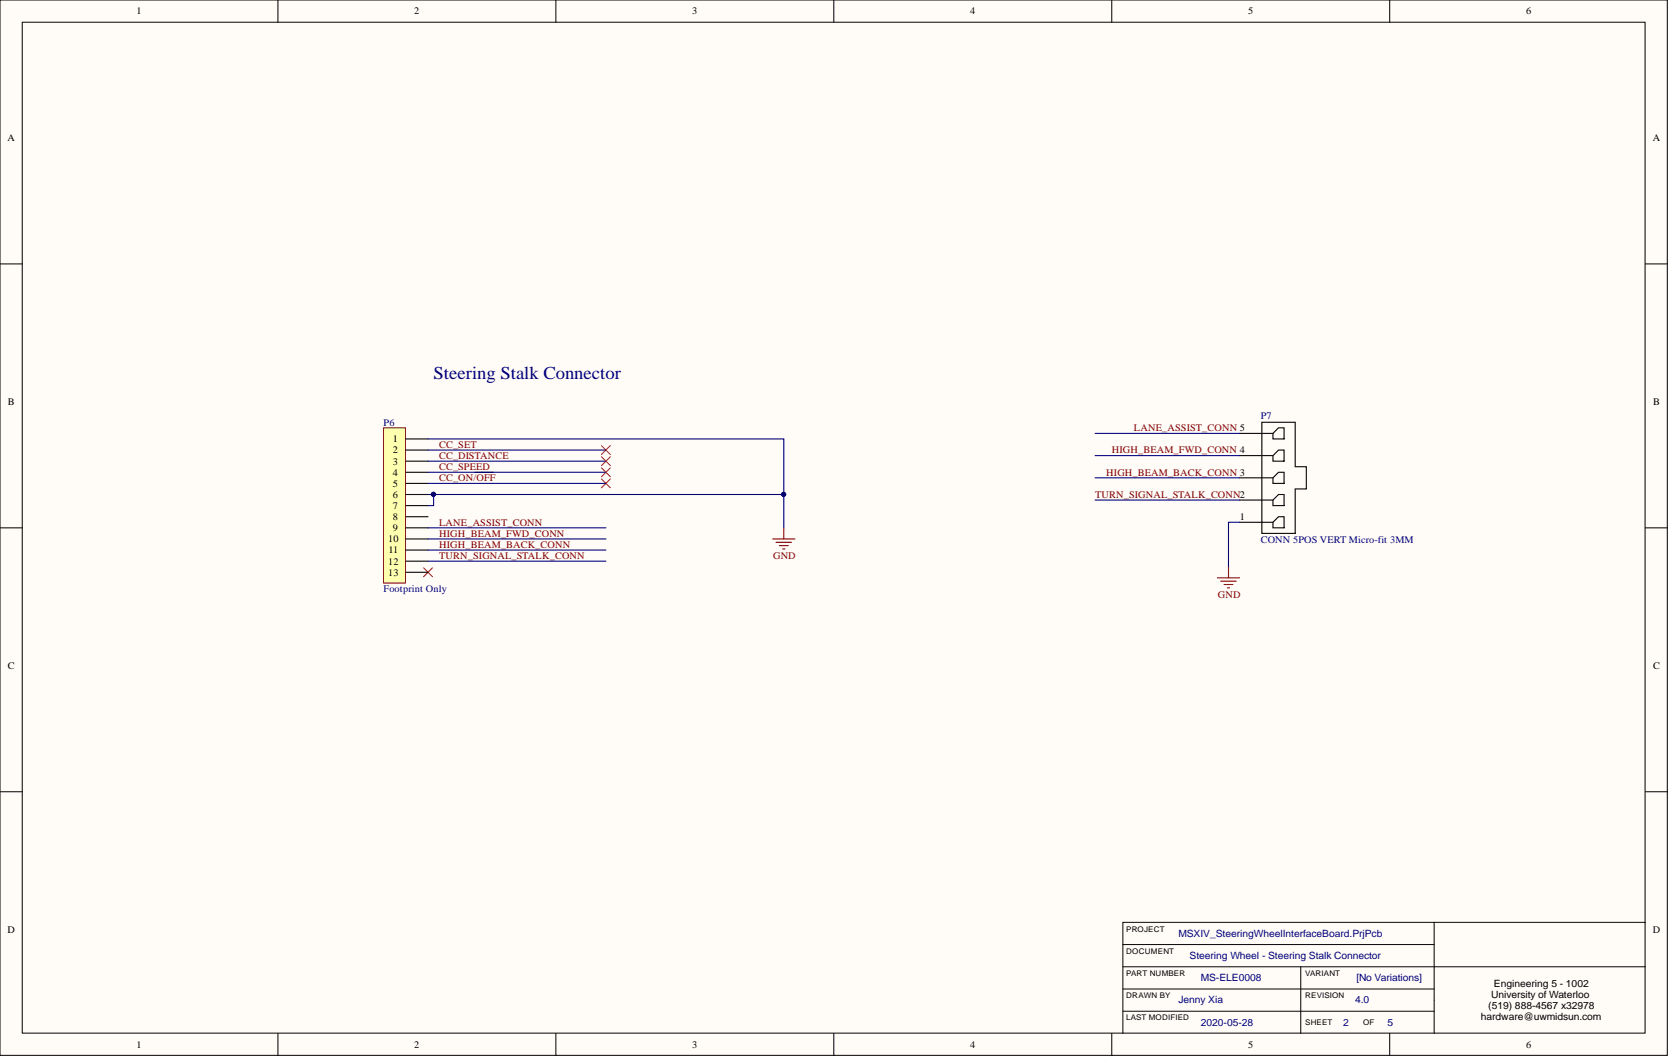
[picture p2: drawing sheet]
<svg xmlns="http://www.w3.org/2000/svg" width="381mm" height="241mm" viewBox="0 0 381 241" stroke-linecap="round" stroke-linejoin="round" font-family="sans-serif">
<g fill="#fffcf8" stroke="#000" stroke-width=".23">
<path d="M0 0h380.6v240.9h-380.6z"/>
<path d="M5.1 5.1h370.4v230.8h-370.4z"/>
</g>
<g fill="none" stroke="#000" stroke-width=".23">
<path d="M63.4 0v5.1M126.9 0v5.1M190.3 0v5.1M253.8 0v5.1M317.2 0v5.1M0 60.3h5.1M375.6 60.3h5.1M0 120.5h5.1M375.6 120.5h5.1M0 180.8h5.1M375.6 180.8h5.1M256.3 215.6h71.1"/>
<path d="M327.4 210.6h-71.1v25.3M327.4 210.6v25.3M327.4 210.6h48.2M63.4 235.9v5.1M126.9 235.9v5.1M190.3 235.9v5.1M253.8 235.9v5.1M256.3 230.9h71.1M256.3 220.7h119.3M256.3 225.8h71.1M296.9 220.7v15.2M317.2 235.9v5.1"/>
</g>
<path d="M96.7 129.6l2 2.1M98.7 129.6l-2 2.1" fill="none" stroke="#f00" stroke-width=".23"/>
<path d="M176.4 123h5.1M177.1 123.8h3.6M177.9 124.6h2M178.7 125.3h.5M178.9 120.5v2.5" fill="none" stroke="#800000" stroke-width=".25"/>
<path d="M87.6 97.7h5v35.4h-5z" fill="#ffffb0" stroke="#800000" stroke-width=".23"/>
<g fill="none" stroke="#000" stroke-width=".25">
<path d="M283 98.9h7.6M288.1 96.4h7.6v10.1h2.5v5.1h-2.5v10.2h-7.6zM290.6 98.9l1.3-1.2h1.2v2.5h-2.5zM92.6 100.2h5.1M92.6 102.7h5.1M92.6 105.3h5.1M92.6 107.8h5.1M92.6 110.4h5.1M92.6 112.9h5.1M92.6 115.4h5.1M92.6 118h5.1M283 119.2h7.6"/>
<path d="M283 114.2h7.6M283 109.1h7.6M283 104h7.6M290.6 119.2l1.3-1.2h1.2v2.5h-2.5zM290.6 114.2l1.3-1.3h1.2v2.5h-2.5zM290.6 109.1l1.3-1.3h1.2v2.6h-2.5zM290.6 104l1.3-1.3h1.2v2.6h-2.5zM92.6 120.5h5.1M92.6 123h5.1M92.6 125.6h5.1M92.6 128.1h5.1M92.6 130.6h5.1"/>
</g>
<path d="M108.4 107.8h4.2M277.9 131.9h5.1M278.7 132.7h3.5M279.4 133.4h2.1M280.2 134.2h.5M280.4 129.4v2.5" fill="none" stroke="#800000" stroke-width=".25"/>
<path d="M137.3 101.7l2 2.1M137.3 104.3l2 2M137.3 106.8l2 2M137.3 109.3l2 2.1M139.3 101.7l-2 2.1M139.3 104.3l-2 2M139.3 106.8l-2 2M139.3 109.3l-2 2.1" fill="none" stroke="#f00" stroke-width=".23"/>
<g fill="none" stroke="#000080" stroke-width=".25">
<path d="M250 98.9h33M97.7 100.2h81.2v12.7M97.7 112.9h81.2v7.6M97.7 102.7h40.6M97.7 105.3h40.6M97.7 107.8h40.6M97.7 110.4h40.6M99 112.9v2.5h-1.3M250 114.2h33M250 109.1h33M250 104h33M283 119.2h-2.6v10.2"/>
<path d="M97.7 120.5h40.6M97.7 123h40.6M97.7 125.6h40.6M97.7 128.1h40.6"/>
</g>
<g fill="#000080" stroke="#000080" stroke-width=".23">
<circle cx="98.9" cy="112.9" r=".47"/>
<circle cx="178.9" cy="112.9" r=".47"/>
</g>
<text font-size="4.1" fill="#000080" x="99" y="86.6">Steering Stalk Connector</text>
<g font-size="2.3">
<text x="31.1" y="3.3">1</text>
<text x="94.6" y="3.3">2</text>
<text x="158" y="3.3">3</text>
<text x="221.5" y="3.3">4</text>
<text x="284.9" y="3.3">5</text>
<text x="348.4" y="3.3">6</text>
<text x="1.7" y="32.1">A</text>
<text x="377.3" y="32.1">A</text>
<text x="1.8" y="92.4">B</text>
<text x="377.4" y="92.4">B</text>
<text x="89.7" y="101">1</text>
<text x="89.7" y="103.5">2</text>
<text x="89.7" y="106">3</text>
<text x="89.7" y="108.6">4</text>
<text x="89.7" y="111.1">5</text>
<text x="89.7" y="113.7">6</text>
<text x="89.7" y="116.2">7</text>
<text x="89.7" y="118.7">8</text>
<text x="283.1" y="118.7">1</text>
<text x="88.6" y="123.8">10</text>
<text x="89.7" y="121.3">9</text>
<text x="88.6" y="128.9">12</text>
<text x="88.6" y="131.4">13</text>
<text x="88.7" y="126.3">11</text>
<text x="1.8" y="152.6">C</text>
<text x="377.4" y="152.6">C</text>
<text x="1.7" y="212.9">D</text>
<text x="377.3" y="212.9">D</text>
<text x="340.4" y="227.8">University of Waterloo</text>
<text x="341" y="225.3">Engineering 5 - 1002</text>
<text x="338.1" y="232.9">hardware@uwmidsun.com</text>
<text x="339.7" y="230.3">(519) 888-4567 x32978</text>
<text x="31.1" y="239.2">1</text>
<text x="94.6" y="239.2">2</text>
<text x="158" y="239.2">3</text>
<text x="221.5" y="239.2">4</text>
<text x="284.9" y="239.2">5</text>
<text x="348.4" y="239.2">6</text>
</g>
<g font-size="2.3" fill="#000080">
<text x="287.8" y="95.6">P7</text>
<text x="87.6" y="97.2">P6</text>
<text x="287.8" y="124.1">CONN 5POS VERT Micro-fit 3MM</text>
<text x="87.6" y="135.2">Footprint Only</text>
<text x="269" y="213.9">MSXIV_SteeringWheelInterfaceBoard.PrjPcb</text>
<text x="271.6" y="218.9">Steering Wheel - Steering Stalk Connector</text>
<text x="274.1" y="224">MS-ELE0008</text>
<text x="309.6" y="224">[No Variations]</text>
<text x="269" y="229.1">Jenny Xia</text>
<text x="309.4" y="229.1">4.0</text>
<text x="274.1" y="234.2">2020-05-28</text>
<text x="306.6" y="234.2">2</text>
<text x="316.7" y="234.2">5</text>
</g>
<g font-size="2.3" fill="#800000">
<text x="258.9" y="98.4">LANE_ASSIST_CONN 5</text>
<text x="100.2" y="102.2">CC_SET</text>
<text x="100.2" y="104.8">CC_DISTANCE</text>
<text x="100.2" y="107.3">CC_SPEED</text>
<text x="253.8" y="103.5">HIGH_BEAM_FWD_CONN 4</text>
<text x="100.2" y="109.8">CC_ON/OFF</text>
<text x="250" y="113.7">TURN_SIGNAL_STALK_CONN2</text>
<text x="252.5" y="108.6">HIGH_BEAM_BACK_CONN 3</text>
<text x="100.2" y="120">LANE_ASSIST_CONN</text>
<text x="100.2" y="122.5">HIGH_BEAM_FWD_CONN</text>
<text x="100.2" y="125.1">HIGH_BEAM_BACK_CONN</text>
<text x="100.2" y="127.6">TURN_SIGNAL_STALK_CONN</text>
<text x="176.5" y="127.6">GND</text>
<text x="278" y="136.5">GND</text>
</g>
<g font-size="1.8">
<text x="257.1" y="212.7">PROJECT</text>
<text x="257.1" y="217.7">DOCUMENT</text>
<text x="257.1" y="227.9">DRAWN BY</text>
<text x="257.1" y="222.8">PART NUMBER</text>
<text x="298" y="227.9">REVISION</text>
<text x="298" y="222.8">VARIANT</text>
<text x="257.1" y="233">LAST MODIFIED</text>
<text x="298" y="234">SHEET</text>
<text x="311.2" y="234">OF</text>
</g>
</svg>
